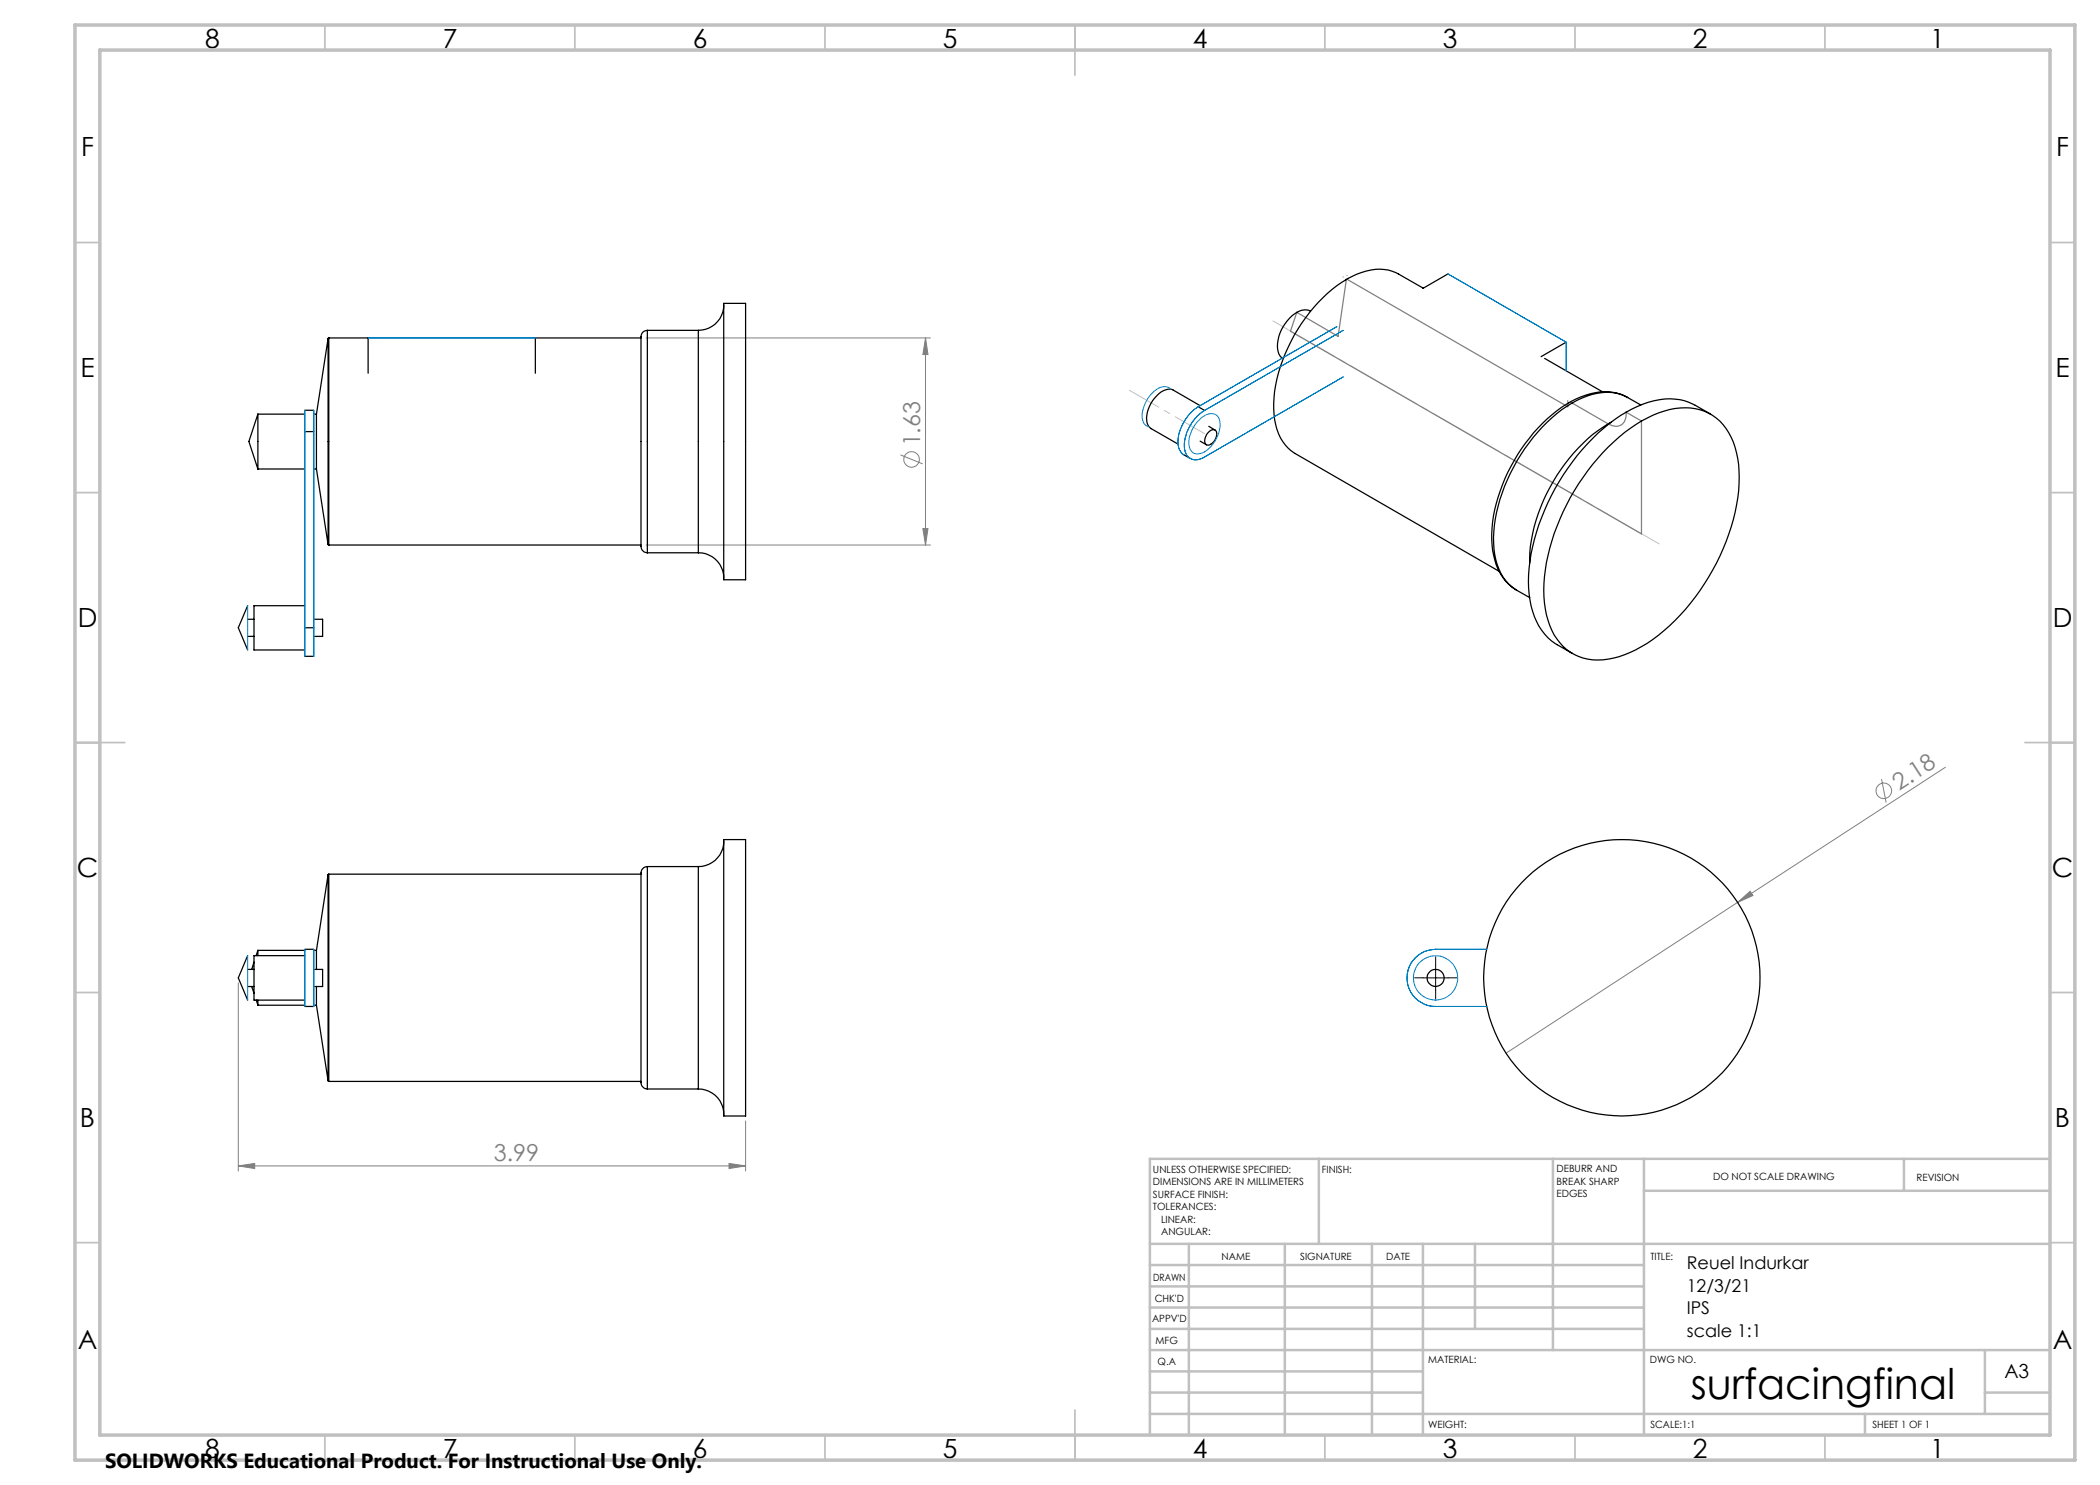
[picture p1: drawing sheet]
<svg xmlns="http://www.w3.org/2000/svg" width="420mm" height="297mm" viewBox="0 0 420 297" stroke-linecap="round" stroke-linejoin="round" font-family="sans-serif">
<g fill="none" stroke="#808080" stroke-width=".2">
<path d="M268.6 55.4h.1M269.4 55.1h.1M129.2 67.6h56.9M185.1 67.6v41.4M185.1 67.6l.5 3.3h-1zM180.1 91l4.4 1.8M129.2 109h56.9M184.6 105.7h1l-.5 3.3zM376.3 155.8l.9 4.7M389.1 153.5l-41.6 27M47.7 196.6v37.6M347.5 180.5l2.5-2.2 .6 .8z"/>
<path d="M347.5 180.5l-46.3 30.1M47.7 233.2l3.2-.5v1zM47.7 233.2h101.4M145.8 232.7l3.3 .5-3.3 .5zM149.1 224.2v10"/>
<circle cx="182.3" cy="91.9" r="1.55"/>
<circle cx="376.8" cy="158.2" r="1.57"/>
</g>
<path d="M259.4 62.5l8.2 4.8 1.7-11.5h.1l44.1 25.5a.59 .59 0 0 1 .2-.7 .59 .59 0 0 1 .7 0l7.2 4.2a2.2 2.2 0 0 0 2.6 .2 2.2 2.2 0 0 0 1-2.3v-.3l3.1 1.8v22.6l-70.2-40.6z" fill="none" stroke="#808080" stroke-width=".25"/>
<path d="M284.6 195.6h-1.7M287.1 193.1v-1.7M287.1 198.1v1.7M289.6 195.6h1.7" fill="none" stroke="#000" stroke-width=".2" stroke-dasharray="15.2 1.3 1.3 1.3"/>
<path d="M284.6 195.6h5M287.1 193.1v5" fill="none" stroke="#000" stroke-width=".2"/>
<path d="M331.8 108.8l-77.2-44.6" fill="none" stroke="#c0c0c0" stroke-width=".2" stroke-dasharray="15.2 1.3 1.3 1.3" stroke-dashoffset="1.1"/>
<path d="M225.9 78.1l15 8.6" fill="none" stroke="#c0c0c0" stroke-width=".2" stroke-dasharray="15.2 1.3 1.3 1.3" stroke-dashoffset="8.5"/>
<g fill="none" stroke="#c0c0c0" stroke-width=".35">
<path d="M65 5v5M115 5v5M165 5v5M215 5v10M265 5v5M315 5v5M365 5v5M15 48.5h5M410 48.5h5M15 98.5h5M410 98.5h5M15 148.5h10"/>
<path d="M405 148.5h10M15 198.5h5M410 198.5h5M15 248.5h5M410 248.5h5M65 287v5M115 287v5M165 287v5M215 282v10M265 287v5M315 287v5M365 287v5"/>
</g>
<g fill="none" stroke="#c0c0c0" stroke-width=".5">
<path d="M263.8 231.8v17M310.6 231.8v38.2M328.8 231.8v55.2M328.8 238.2h81.2M380.8 231.8v6.4M410 231.8h-180v55.2M230 248.8h180M230 257.3h98.8M230 253h98.8M237.8 248.8v38.2M257 248.8v38.2M274.4 248.8v38.2"/>
<path d="M284.6 248.8v38.2M295 248.8v17M230 265.8h98.8M230 261.5h98.8M230 278.5h54.6M230 274.3h54.6M230 270h180M397 278.5h13M397 270v12.8M230 282.8h180M373 282.8v4.2"/>
</g>
<path d="M15 5h400v287h-400zM20 10h390v277h-390z" fill="none" stroke="#c0c0c0" stroke-width=".7"/>
<path d="M313.6 81.3v-1.2" fill="none" stroke="#808080" stroke-width=".2" stroke-dasharray="15.2 1.3 1.3 1.3"/>
<g fill="#808080">
<path d="M347.5 180.5l2.5-2.2 .6 .8z"/>
<path d="M47.7 233.2l3.2-.5v1zM145.8 232.7l3.3 .5-3.3 .5z"/>
<path d="M185.1 67.6l.5 3.3h-1zM184.6 105.7h1l-.5 3.3z"/>
</g>
<g fill="none" stroke="#000" stroke-width=".25">
<path d="M284.7 57.6l-5-2.8a9.2 9.2 0 0 0-8.4 .1 26.6 26.6 0 0 0-11.8 11 28.3 28.3 0 0 0-4.6 18 9.2 9.2 0 0 0 4.1 6.8l40.8 23.6M289.6 54.8l-5 2.9M65.6 67.7v41.2M65.6 67.7l-2.3 15.1M65.8 67.6l-.2 .1M65.8 67.6v41.4M65.8 67.6h7.8v7M128.2 67.6h-21.1v7M129.5 66.1a1.41 1.41 0 0 0-1.3 1.8v40.8a1.49 1.49 0 0 0 1.3 1.9M129.5 66.1v44.5M129.5 66.1h10.2M139.7 66.1v44.5"/>
<path d="M144.7 61a5.1 5.1 0 0 1-5 5.1M144.7 60.7h4.4v55.3h-4.4zM262.1 62.2a3.3 3.3 0 0 0-3.8 1 7.7 7.7 0 0 0-2.5 7.6l.7 .8M308.9 71.7l11.6 6.7M313.2 68.4l-5 2.9M325.5 79.5a10.3 10.3 0 0 0-9.3-.1 28 28 0 0 0-11.9 10.4 33.8 33.8 0 0 0-6 16.9 13.5 13.5 0 0 0 3.4 10.1l1.6 1.2M51.6 82.8v11M51.6 82.8l-1.8 5.5 1.8 5.5M51.6 82.8h9.4M51.6 93.8h9.4M61 82.1h1.8M61 86.3h1.8"/>
<path d="M62.8 82.8h.5M62.8 93.8h.5M63.3 82.8v11M63.3 93.8l2.3 15.1M236.8 91l1.3 .7M239.6 81.3l1.3 .8M240 81.1l-5.3-3.1a2.95 2.95 0 0 0-3.3 1.2 6 6 0 0 0-1.8 5.7l.6 .8 5.4 3.1M240 88.2l1.3 .8M241.8 85.3l1.2 .7M241.9 86.3a.82 .82 0 0 1 1-.4 .82 .82 0 0 1 .4 1.1 2.27 2.27 0 0 1-1.7 2 .95 .95 0 0 1-.6-1.4l.3-.7zM321.6 89.4a25.6 25.6 0 0 1 13.4-7.7 10.1 10.1 0 0 1 11.7 6.7 26 26 0 0 1 0 15.5 44.5 44.5 0 0 1-17.2 24.8 17.3 17.3 0 0 1-11.9 3.1 10.3 10.3 0 0 1-8-7.8 27.3 27.3 0 0 1 .8-15.8 46.1 46.1 0 0 1 11.2-18.8zM322.2 84.5a32.9 32.9 0 0 0-13 14.4 30.6 30.6 0 0 0-3.3 13.7"/>
<path d="M328.2 81l-2.7-1.5a9.4 9.4 0 0 0-8-.3 26.2 26.2 0 0 0-11.7 9.4 34 34 0 0 0-7.1 19 12.6 12.6 0 0 0 3 9.2 15.6 15.6 0 0 0 4.2 2.7M342.1 82.8a23.1 23.1 0 0 0-5.2-2.7 14.8 14.8 0 0 0-10.5 1.7 39.4 39.4 0 0 0-15.4 15.9 39 39 0 0 0-5.3 19.9 14.4 14.4 0 0 0 4.6 10.6l4.2 2.5M65.6 108.9l.2 .1M65.8 109h62.4M129.5 110.6h10.2M139.7 110.6a5 5 0 0 1 5 5M49.5 121.1l-1.8 4.5 1.8 4.4M49.5 127.3h1.3M49.5 123.9h1.3M61 121.1h-10.2v8.9h10.2M61 131.3h1.8M61 125.6h1.8"/>
<path d="M62.8 123.9h1.7v3.4h-1.7M65.6 174.9v41.2M65.6 174.9l-2.3 15.2M65.8 174.8l-.2 .1M65.8 174.8v41.5M65.8 174.8h62.4M129.5 173.3a1.52 1.52 0 0 0-1.3 2v40.5a1.52 1.52 0 0 0 1.3 2M129.5 173.3v44.5M129.5 173.3h10.2M139.7 173.3v44.5M144.7 168.2a5.1 5.1 0 0 1-5 5.1M144.7 167.9h4.4v55.3h-4.4z"/>
<path d="M49.5 191.1l-1.8 4.5 1.8 4.4M49.5 197.3h1.3M49.5 193.9h1.3M50.3 197.3l.5 1.3M50.8 192.4l-.5 1.5M51.6 190.1v1M51.6 190.1l-.4 1M51.6 190.1h9.4M61 191.1h-10.2v8.9h10.2M61 189.9h1.8M62.8 193.9h1.7v3.4h-1.7M62.8 190.1h.5"/>
<path d="M63.3 190.1v3.8M63.3 197.3v3.7M51.3 200l.3 1M51.6 200v1M51.6 201h9.4M61 201.3h1.8M62.8 201h.5M63.3 201l2.3 15.1M65.6 216.1l.2 .2M65.8 216.3h62.4M129.5 217.8h10.2M139.7 217.8a5 5 0 0 1 5 5.1"/>
<circle cx="287.1" cy="195.6" r="1.72"/>
<circle cx="324.4" cy="195.6" r="27.6"/>
</g>
<g fill="none" stroke="#0080c0" stroke-width=".2">
<path d="M289.6 54.8l23.6 13.6v5.8M73.6 67.6h33.5M234.2 77.9a2.07 2.07 0 0 0-2.9 0 6.6 6.6 0 0 0-2.8 6.1 1.63 1.63 0 0 0 1.3 1.4M267.4 65.3l-27.8 16a8.6 8.6 0 0 0-3.9 8.2 2.54 2.54 0 0 0 1.1 1.5M268.6 66.1l-27.7 16a8.5 8.5 0 0 0-3.9 8.1 2.38 2.38 0 0 0 3.9 1.2l27.7-16M61 82.1v49.2M62.8 82.1v49.2M240.2 83.6a2.37 2.37 0 0 1 3.3-.4 4.1 4.1 0 0 1-.2 4.5 4.8 4.8 0 0 1-4.1 3.1 2.24 2.24 0 0 1-1.4-2.9 7.6 7.6 0 0 1 2.4-4.3zM49.5 121.1v8.9M49.5 191.1v8.9M61 189.9v11.4M62.8 189.9v11.4"/>
<path d="M297.3 189.9h-10.2a5.7 5.7 0 0 0-5.7 5.7 5.7 5.7 0 0 0 5.7 5.7h10.3"/>
<circle cx="287.1" cy="195.6" r="4.4"/>
</g>
<text font-size="8.5" x="338.2" y="279.7">surfacingfinal</text>
<g font-size="5.3">
<text x="41" y="9.5">8</text>
<text x="88.5" y="9.5">7</text>
<text x="138.5" y="9.5">6</text>
<text x="188.5" y="9.5">5</text>
<text x="238.5" y="9.5">4</text>
<text x="288.5" y="9.5">3</text>
<text x="338.5" y="9.5">2</text>
<text x="386" y="9.5">1</text>
<text x="16.2" y="31.3">F</text>
<text x="411.2" y="31.3">F</text>
<text x="16.1" y="75.5">E</text>
<text x="411.1" y="75.5">E</text>
<text x="15.5" y="125.5">D</text>
<text x="410.5" y="125.5">D</text>
<text x="15.4" y="175.5">C</text>
<text x="410.4" y="175.5">C</text>
<text x="16" y="225.5">B</text>
<text x="411" y="225.5">B</text>
<text x="15.5" y="269.8">A</text>
<text x="410.5" y="269.8">A</text>
<text x="41" y="291.5">8</text>
<text x="88.5" y="291.5">7</text>
<text x="138.5" y="291.5">6</text>
<text x="188.5" y="291.5">5</text>
<text x="238.5" y="291.5">4</text>
<text x="288.5" y="291.5">3</text>
<text x="338.5" y="291.5">2</text>
<text x="386" y="291.5">1</text>
</g>
<g font-size="4.7" fill="#808080">
<text x="184" y="89.3" transform="rotate(-90 184 89.3)">1.63</text>
<text x="379.9" y="158.2" transform="rotate(-33 379.9 158.2)">2.18</text>
<text x="98.8" y="232.2">3.99</text>
</g>
<text font-size="4.1" x="21" y="293.7">SOLIDWORKS Educational Product. For Instructional Use Only.</text>
<text font-size="3.9" x="400.9" y="275.5">A3</text>
<g font-size="3.5">
<text x="337.4" y="253.8">Reuel Indurkar</text>
<text x="337.4" y="258.4">12/3/21</text>
<text x="337.4" y="262.9">IPS</text>
<text x="337.4" y="267.4">scale 1:1</text>
</g>
<g font-size="2">
<text x="230.6" y="234.6">UNLESS OTHERWISE SPECIFIED:</text>
<text x="230.6" y="237.1">DIMENSIONS ARE IN MILLIMETERS</text>
<text x="230.6" y="239.6">SURFACE FINISH:</text>
<text x="264.4" y="234.6">FINISH:</text>
<text x="311.3" y="234.5">DEBURR AND</text>
<text x="311.3" y="237">BREAK SHARP</text>
<text x="311.3" y="239.5">EDGES</text>
<text x="342.6" y="236">DO NOT SCALE DRAWING</text>
<text x="383.3" y="236.2">REVISION</text>
<text x="230.6" y="242.1">TOLERANCES:</text>
<text x="232.2" y="244.6">LINEAR:</text>
<text x="232.2" y="247.1">ANGULAR:</text>
<text x="244.3" y="252">NAME</text>
<text x="260" y="251.9">SIGNATURE</text>
<text x="277.2" y="251.9">DATE</text>
<text x="330.1" y="251.9">TITLE:</text>
<text x="230.6" y="256.1">DRAWN</text>
<text x="230.9" y="260.3">CHK'D</text>
<text x="230.4" y="264.4">APPV'D</text>
<text x="231.1" y="268.8">MFG</text>
<text x="231.5" y="273">Q.A</text>
<text x="285.6" y="272.5">MATERIAL:</text>
<text x="330" y="272.5">DWG NO.</text>
<text x="285.6" y="285.5">WEIGHT:</text>
<text x="330.1" y="285.6">SCALE:1:1</text>
<text x="374.5" y="285.6">SHEET 1 OF 1</text>
</g>
</svg>
